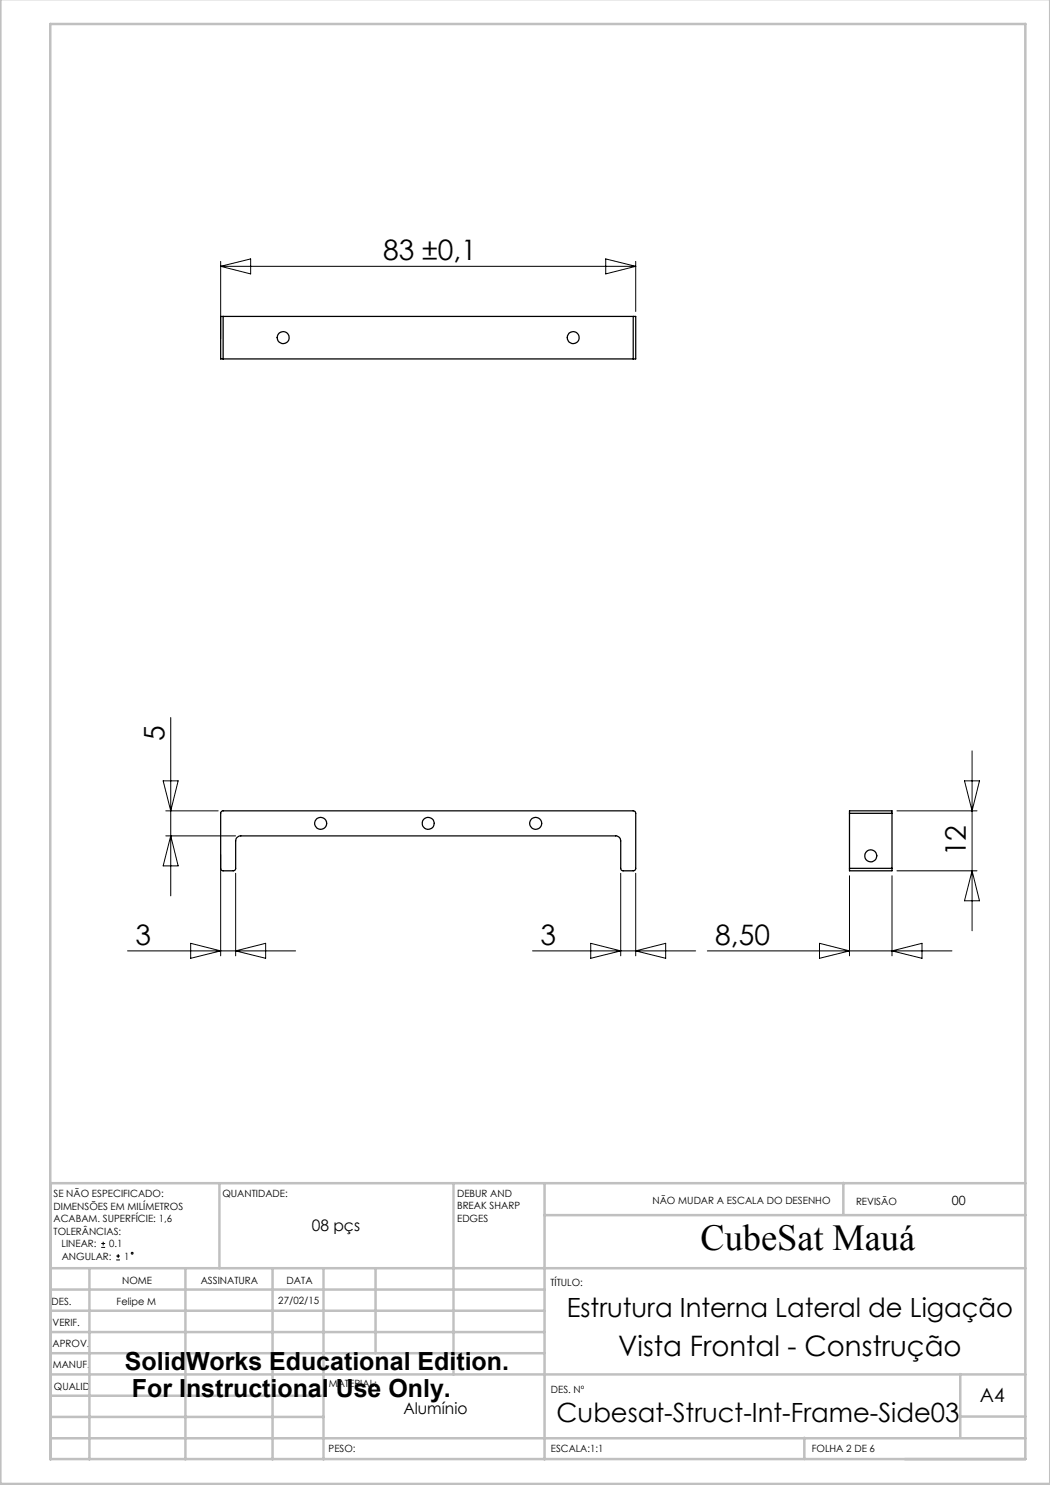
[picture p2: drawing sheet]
<svg xmlns="http://www.w3.org/2000/svg" width="210mm" height="297mm" viewBox="0 0 210 297" stroke-linecap="round" stroke-linejoin="round" font-family="sans-serif">
<g fill="none" stroke="#000" stroke-width=".2">
<path d="M44.1 52.3v15.4M44.1 53.3h83M44.1 53.3l6-1.5v3zM121.1 51.8l6 1.5-6 1.5zM127.1 52.3v10M32.6 156.2h3l-1.5 6zM34.1 143.5v35.7M192.9 156.2h3l-1.5 6zM194.4 150.2v36M33.2 167.2h13.9M33.2 162.2h10.4M34.1 167.2l1.5 6h-3z"/>
<path d="M44.1 171v20.2M47.1 174.7v16.5M124.1 174.7v16.5M127.1 174.7v16.5M169.9 175.2v16M178.4 175.2v16M179.4 162.2h16M179.4 174.2h16M194.4 174.2l1.5 6h-3zM25.5 190.2h33.6M38.1 188.7l6 1.5-6 1.5zM47.1 190.2l6-1.5v3z"/>
<path d="M106.5 190.2h32.6M118.1 188.7l6 1.5-6 1.5zM127.1 190.2l6-1.5v3zM141.5 190.2h48.9M163.9 188.7l6 1.5-6 1.5zM178.4 190.2l6-1.5v3zM20.2 249.5h.8M20.2 248.7h.8M20.6 248.4v.7M23.2 252h.8M23.2 251.2h.8M23.6 250.8v.8"/>
<circle cx="26.4" cy="250.6" r=".19"/>
</g>
<g fill="none" stroke="#c0c0c0" stroke-width=".5">
<path d="M.1 -.1v296.9h209.9v-296.9M10.1 4.8h195v287h-195zM43.9 236.6v17M90.7 236.6v38.3M108.9 236.6v55.3M168.7 236.6v6.3M205.1 236.6h-195v55.3M10.1 253.6h195M10.1 257.9h98.8M17.9 253.6v38.3M37.1 253.6v38.3M54.5 253.6v38.3"/>
<path d="M64.7 253.6v38.3M75.1 253.6v17M108.9 243h96.2M10.1 270.6h98.8M10.1 266.4h98.8M10.1 262.1h98.8M10.1 279.1h54.6M10.1 274.9h195M192.1 274.8v12.7M10.1 287.7h195M10.1 283.4h54.6M160.9 287.5v4.3"/>
<path d="M192.1 283.3h13"/>
</g>
<g fill="none" stroke="#000" stroke-width=".25">
<path d="M44.6 63.3h-.5v8.5h.5M44.6 71.8h82M44.6 63.3v8.5M44.6 63.3h82M126.6 63.3h.5v8.5h-.5M126.6 63.3v8.5M44.3 162.2h82.6l.2 .4v11.2l-.2 .3-2.4 .1-.3-.3-.1-5.7a.96 .96 0 0 0-.9-1h-75a1.02 1.02 0 0 0-1.1 1v5.7l-.4 .3-2.4-.1-.2-.3v-11.2zM169.9 162.7v-.5h8.5v.5M169.9 173.7v.5h8.5v-.5M169.9 162.7h8.5M169.9 173.7h8.5M169.9 162.7v11"/>
<path d="M178.4 162.7v11"/>
<circle cx="56.6" cy="67.5" r="1.21"/>
<circle cx="114.6" cy="67.5" r="1.2"/>
<circle cx="64.1" cy="164.7" r="1.2"/>
<circle cx="85.6" cy="164.7" r="1.21"/>
<circle cx="107.1" cy="164.7" r="1.2"/>
<circle cx="174.2" cy="171.2" r="1.21"/>
</g>
<text font-size="7.3" x="140.1" y="249.9">CubeSat Mauá</text>
<g font-size="5.6">
<text x="76.7" y="52">83 ±0,1</text>
<text x="32.9" y="148.2" transform="rotate(-90 32.9 148.2)">5</text>
<text x="193.2" y="171.3" transform="rotate(-90 193.2 171.3)">12</text>
<text x="27.1" y="188.9">3</text>
<text x="108.1" y="188.9">3</text>
<text x="143.1" y="188.9">8,50</text>
<text x="123.7" y="271.3">Vista Frontal - Construção</text>
</g>
<g font-size="5.3">
<text x="113.3" y="263.5">Estrutura Interna Lateral de Ligação</text>
<text x="111.3" y="284.3">Cubesat-Struct-Int-Frame-Side03</text>
</g>
<g font-size="5">
<text x="25" y="273.9">SolidWorks Educational Edition.</text>
<text x="26.4" y="279.4">For Instructional Use Only.</text>
</g>
<text font-size="3.9" x="196" y="280.4">A4</text>
<g font-size="3.2">
<text x="62.3" y="246.3">08 pçs</text>
<text x="80.7" y="282.8">Alumínio</text>
</g>
<text font-size="2.5" x="190.4" y="240.9">00</text>
<g font-size="2">
<text x="10.7" y="239.5">SE NÃO ESPECIFICADO:</text>
<text x="44.5" y="239.5">QUANTIDADE:</text>
<text x="91.4" y="239.4">DEBUR AND</text>
<text x="10.7" y="242">DIMENSÕES EM MILÍMETROS</text>
<text x="10.7" y="244.5">ACABAM. SUPERFÍCIE: 1,6</text>
<text x="91.4" y="241.9">BREAK SHARP</text>
<text x="91.4" y="244.4">EDGES</text>
<text x="130.5" y="240.8">NÃO MUDAR A ESCALA DO DESENHO</text>
<text x="171.2" y="241">REVISÃO</text>
<text x="10.7" y="247">TOLERÂNCIAS:</text>
<text x="12.3" y="249.5">LINEAR:</text>
<text x="12.3" y="252">ANGULAR:</text>
<text x="21.8" y="249.5">0.1</text>
<text x="24.8" y="252">1</text>
<text x="24.4" y="256.9">NOME</text>
<text x="40.1" y="256.8">ASSINATURA</text>
<text x="57.3" y="256.8">DATA</text>
<text x="110.1" y="257.1">TÍTULO:</text>
<text x="10.3" y="260.9">DES.</text>
<text x="23.3" y="261">Felipe M</text>
<text x="55.7" y="260.8">27/02/15</text>
<text x="10.5" y="269.3">APROV.</text>
<text x="10.5" y="265.2">VERIF.</text>
<text x="10.6" y="273.6">MANUF.</text>
<text x="10.8" y="278">QUALID</text>
<text x="65.8" y="277.4">MATERIAL:</text>
<text x="110.2" y="278.5">DES. Nº</text>
<text x="65.7" y="290.4">PESO:</text>
<text x="110.2" y="290.5">ESCALA:1:1</text>
<text x="162.4" y="290.4">FOLHA 2 DE 6</text>
</g>
</svg>
